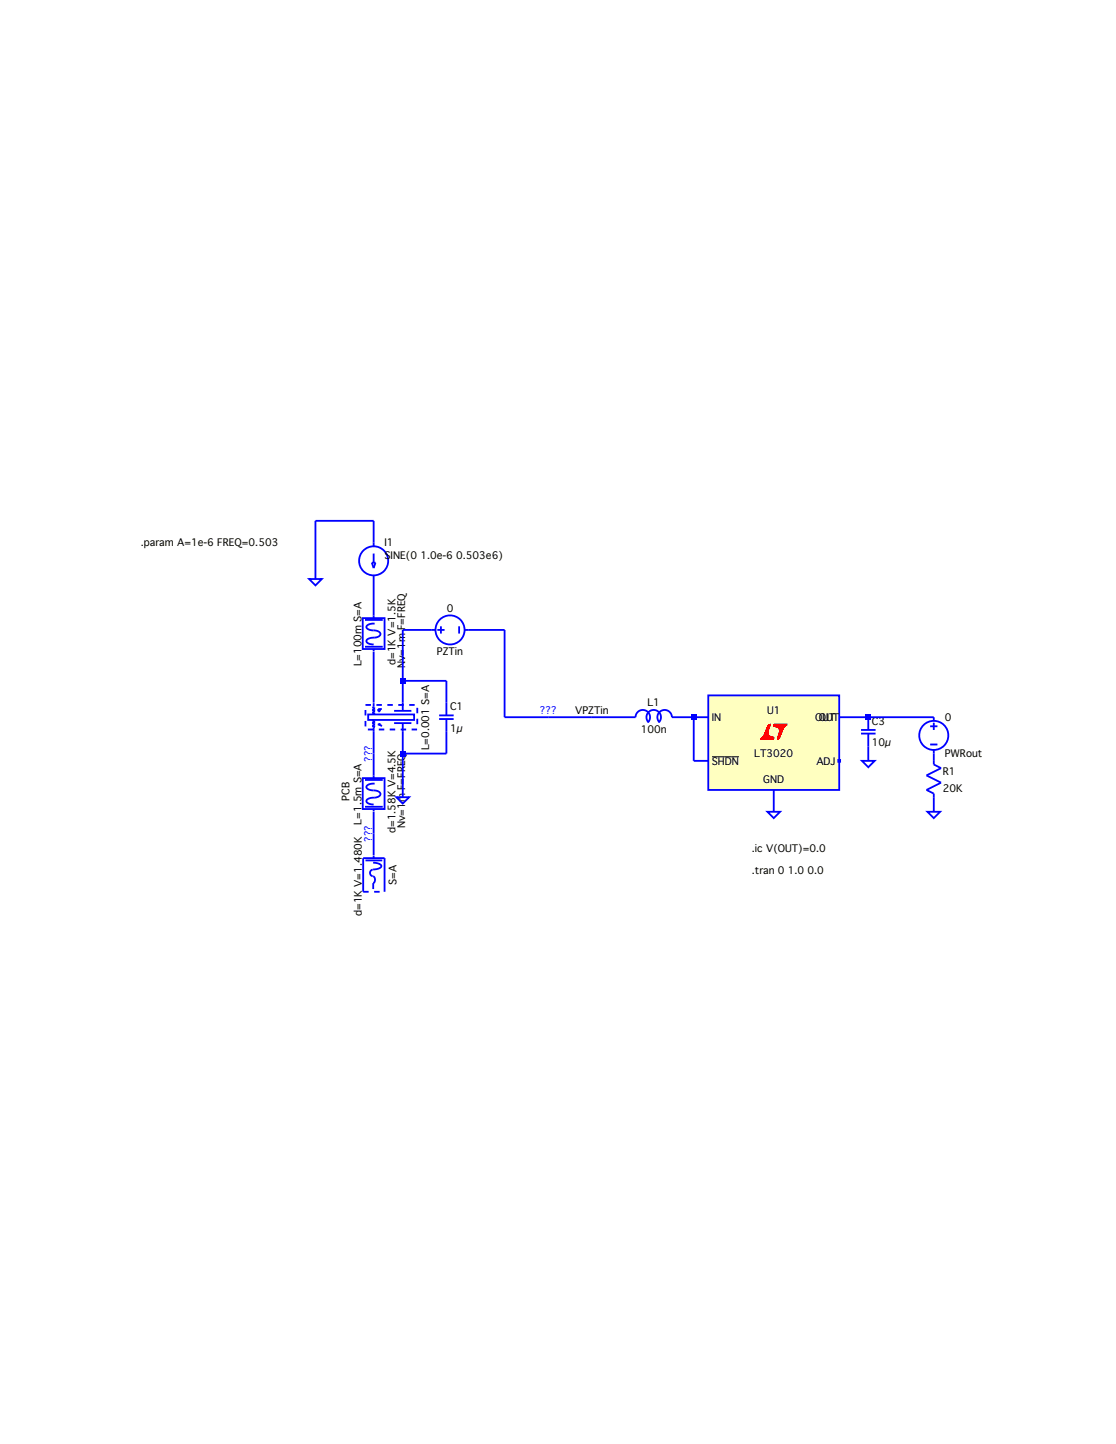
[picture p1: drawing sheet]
<svg xmlns="http://www.w3.org/2000/svg" width="216mm" height="279mm" viewBox="0 0 216 279" stroke-linecap="round" stroke-linejoin="round" font-family="sans-serif">
<g fill="none" stroke="#00f" stroke-width=".35">
<path d="M70.2 119.6h4.2v6h-4.2zM70.6 120h3.4M71.9 108.9h.7l-.3 1zM72.3 105v.7M72.3 107.1v1.8M72.3 111.3v.7M72.3 119.1v.5M70.6 125.1h3.4M71.2 138.2h8.9v1.1h-8.9zM72 136.8l.5 .3-.5 .3 .5 .2-.5 .3 .5 .3M72 139.4l.5 .3-.5 .2 .5 .3-.5 .2 .5 .3M72.3 125.6v.4"/>
<path d="M72.3 136v.8M72.5 120.7a1.22 1.22 0 0 0-1.6 .7 2.11 2.11 0 0 0 1.9 .6 .63 .63 0 0 1 .7 .3 .63 .63 0 0 1-.1 .8l-.6 .2a2.09 2.09 0 0 0-1.9 .7 1.19 1.19 0 0 0 1.4 .7M73.4 139.9v.5M73.5 137.2v.4h-.3v-.4h.7M76.2 137.5h3.4M76.2 139.9h3.4M77.9 136v1.5M77.9 139.9v1.7M83.5 121.9h.7M84.6 121.9h1.4M85.3 121.2v1.4M88.8 121.2v1.4"/>
<path d="M89.9 121.9h.7M168 138.8v2.4M180.6 138.8v.7M180.6 139.8v1.4M70.2 150.6h4.2v5.9h-4.2zM70.6 156.1h3.4M70.6 150.9h3.4M72.3 140.7v.9M72.3 150v.6M72.3 156.5v.5M72.5 151.6a1.22 1.22 0 0 0-1.6 .8 2.11 2.11 0 0 0 1.9 .6 .63 .63 0 0 1 .7 .3 .63 .63 0 0 1-.1 .7l-.6 .3a2.09 2.09 0 0 0-1.9 .7 1.19 1.19 0 0 0 1.4 .7M73.1 140.2h.4l.4 .3"/>
<path d="M166.6 141.2h2.8M166.6 141.9h2.8M168 141.9v2.5M179.9 140.5h1.5M179.9 144.1h1.5M180.6 145.1v.7M180.6 147.2v.7l1.5 .7-2.9 1.4 2.9 1.4-2.9 1.4 1.4 .8v.7M70.3 172.5v-6.5h4.1v6.5M70.7 166.5h3.3M72.1 168.3a.66 .66 0 0 0-.5 .6 .66 .66 0 0 0 .5 .6M72.2 166.9a1.42 1.42 0 0 1 1.6 .7l-.5 .4-1.1 .2M72.2 169.6l.2 .2 .1 .4-.1 .5-.2 .2"/>
<path d="M72.2 170.9v1.1M72.3 165.6v.4"/>
<circle cx="72.3" cy="108.5" r="2.81"/>
<circle cx="87.1" cy="121.9" r="2.81"/>
<circle cx="180.6" cy="142.3" r="2.81"/>
</g>
<path d="M70.7 136.4h10v4.7h-10zM70.3 172.5h4.1" fill="none" stroke="#00f" stroke-width=".35" stroke-dasharray="1.1 1.1" stroke-linecap="butt"/>
<path d="M137 134.6h25.4v18.2h-25.4z" fill="#ffffc0"/>
<path d="M137 134.6h25.4v18.2h-25.4z" fill="none" stroke="#00f" stroke-width=".35"/>
<g fill="none" stroke="#f00" stroke-width=".35">
<path d="M147 143h2.7M147.2 142.9h2.5M147.3 142.9h2.4M147.4 142.8h2.4M147.5 142.7h2.3M147.6 142.6h1.8M147.6 142.6h1.5M147.7 142.5h1.3M147.7 142.4h1.2M147.7 142.4h1.1M147.8 142.3h1M147.8 142.2h.9"/>
<path d="M147.8 142.1h.9M147.9 142h.7M147.9 141.9h.7M148 141.8h.6M148 141.7h.6M148 141.6h.6M148.1 141.5h.5M148.1 141.4h.6M148.2 141.3h.5M148.2 141.2h.5M148.2 141.1h.6M148.3 141h.5"/>
<path d="M148.3 140.9h.5M148.4 140.8h.5M148.4 140.7h.5M148.4 140.6h.5M148.5 140.5h.5M148.6 140.4h.4M148.6 140.3h.4M148.8 140.3h.3M149 140.2h.1M149.6 140.5h2.3M149.6 140.4h2.4M149.6 140.3h2.4"/>
<path d="M149.7 140.3h2.5M149.7 140.2h2.7M149.9 140.5h1.9M150.2 140.6h1.6M150.3 143h.1M150.3 142.9h.3M150.3 142.9h.4M150.4 142.8h.4M150.4 140.7h1.3M150.4 142.7h.5M150.4 142.6h.5M150.5 142.6h.4"/>
<path d="M150.5 140.7h1.2M150.5 142.5h.5M150.5 142.4h.5M150.5 142.3h.5M150.5 140.8h1.2M150.6 142.2h.5M150.6 140.9h1M150.6 142.1h.5M150.6 142h.6M150.7 141h.9M150.7 141.9h.5M150.7 141.8h.5"/>
<path d="M150.7 141.1h.8M150.7 141.7h.6M150.7 141.2h.8M150.7 141.6h.6M150.8 141.3h.6M150.8 141.5h.6M150.8 141.4h.6"/>
</g>
<path d="M162.2 147h.3v.4h-.3z" fill="#fff"/>
<g fill="none" stroke="#00f" stroke-width=".35">
<path d="M59.8 112h2.5l-1.3 1.3zM72.3 105v-4.2h-11.3v11.2M72.3 112v7.1M72.3 126.1v9.9M77.9 131.7h8.5v6.7M83.5 121.9h-5.6v14.1M85 138.4h2.8M85 139.1h2.8M86.4 139.1v6.7h-8.5M90.6 121.9h7v16.9h25.3a1.41 1.41 0 0 1 2-1.3 1.41 1.41 0 0 1 .5 2.3M125.5 139.8a1.41 1.41 0 0 1 0-2 1.41 1.41 0 0 1 2 0 1.41 1.41 0 0 1 0 2M134.2 138.8v8.4h2.8"/>
<path d="M137 138.8h-7a1.41 1.41 0 0 0-2-1.3 1.41 1.41 0 0 0-.4 2.3M162.4 138.8h18.2M72.3 141.6v8.4M72.3 157.1v8.4M76.7 154.3h2.4l-1.2 1.2zM77.9 141.6v12.7M148.5 157.1h2.4l-1.2 1.2zM149.7 152.8v4.3M162.2 147h.3v.4h-.3zM166.8 147.2h2.4l-1.2 1.2zM168 144.4v2.8M179.4 157.1h2.5l-1.3 1.2z"/>
<path d="M180.6 145.8v1.4M180.6 154.3v2.8"/>
</g>
<path d="M137.7 146.4h5.3" fill="none" stroke="#000" stroke-width=".19"/>
<g fill="#00f">
<path d="M77.4 131.2h1v1.1h-1z"/>
<path d="M77.4 145.3h1v1h-1z"/>
<path d="M133.7 138.2h1v1.1h-1z"/>
<path d="M167.5 138.2h1v1.1h-1z"/>
</g>
<g font-size="1.9">
<text x="27.3" y="105.7">.param A=1e-6 FREQ=0.503</text>
<text x="74.4" y="105.7">I1</text>
<text x="74.4" y="108.2">SINE(0 1.0e-6 0.503e6)</text>
<text x="86.4" y="118.4">0</text>
<text x="69.9" y="128.9" transform="rotate(-90 69.9 128.9)">L=100m S=A</text>
<text x="76.5" y="128.6" transform="rotate(-90 76.5 128.6)">d=1K V=1.5K</text>
<text x="78.4" y="129.3" transform="rotate(-90 78.4 129.3)">Nv=1m F=FREQ</text>
<text x="84.5" y="126.8">PZTin</text>
<text x="87.1" y="137.4">C1</text>
<text x="125.3" y="136.7">L1</text>
<text x="87.1" y="141.6">1µ</text>
<text x="111.3" y="138.1">VPZTin</text>
<text x="124" y="141.9">100n</text>
<text x="137.7" y="139.5">IN</text>
<text x="148.4" y="138.1">U1</text>
<text x="157.7" y="139.5">OUT</text>
<text x="158.4" y="139.5">OUT</text>
<text x="168.7" y="140.2">C3</text>
<text x="182.8" y="139.5">0</text>
<text x="83" y="145.2" transform="rotate(-90 83 145.2)">L=0.001 S=A</text>
<text x="137.7" y="147.9">SHDN</text>
<text x="145.9" y="146.5">LT3020</text>
<text x="157.9" y="147.9">ADJ</text>
<text x="168.7" y="144.4">10µ</text>
<text x="182.8" y="146.5">PWRout</text>
<text x="67.6" y="154.9" transform="rotate(-90 67.6 154.9)">PCB</text>
<text x="147.7" y="151.4">GND</text>
<text x="182.4" y="150">R1</text>
<text x="182.4" y="153.2">20K</text>
<text x="69.9" y="159.6" transform="rotate(-90 69.9 159.6)">L=1.5m S=A</text>
<text x="76.5" y="161.2" transform="rotate(-90 76.5 161.2)">d=1.58K V=4.5K</text>
<text x="78.4" y="160.3" transform="rotate(-90 78.4 160.3)">Nv=1m F=FREQ</text>
<text x="145.5" y="164.8">.ic V(OUT)=0.0</text>
<text x="76.7" y="171.2" transform="rotate(-90 76.7 171.2)">S=A</text>
<text x="145.5" y="169">.tran 0 1.0 0.0</text>
<text x="70" y="177.3" transform="rotate(-90 70 177.3)">d=1K V=1.480K</text>
</g>
<g font-size="1.9" fill="#00f">
<text x="104.4" y="138.1">???</text>
<text x="72" y="147.5" transform="rotate(-90 72 147.5)">???</text>
<text x="72" y="162.9" transform="rotate(-90 72 162.9)">???</text>
</g>
</svg>
